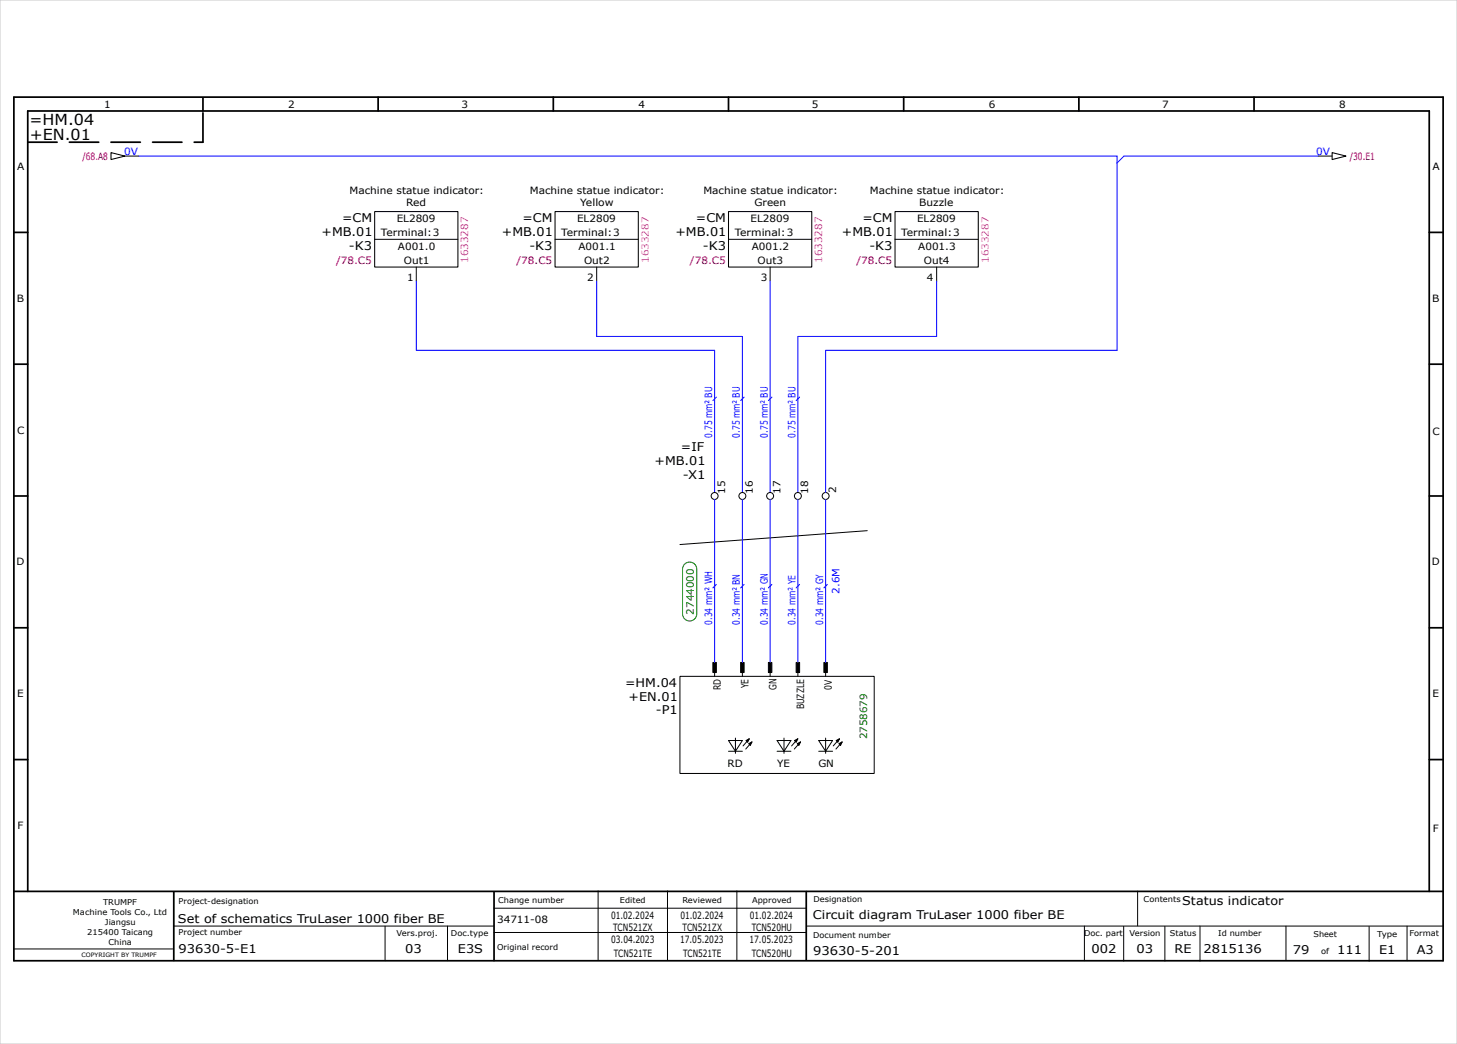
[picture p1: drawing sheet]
<svg xmlns="http://www.w3.org/2000/svg" width="420mm" height="301mm" viewBox="0 0 420 301" stroke-linecap="round" stroke-linejoin="round" font-family="sans-serif">
<g fill="none" stroke="#000" stroke-width=".5">
<path d="M4 28h412v249h-412zM58.5 28.2v3.8M109 28v4M159.5 28v4M210 28v4M260.5 28v4M311 28v4M361.5 28v4M4 67h4M412 67h4M4 105h4M412 105h4"/>
<path d="M4 143h4M412 143h4M4 181h4M412 181h4M4 219h4M412 219h4M4 257h412M8 257v-225h404v225M50.1 257.1v19.8M142.4 257.2v19.8M232.4 257.1v19.7"/>
</g>
<g fill="none" stroke="#000" stroke-width=".29">
<path d="M36 45h4M380 45h4M108 69h24M120 77v4M160 69h24M172 77v4M210 69h24M222 77v4M258 69h24M270 77v4M250 153l-54 4M196 195h56v28h-56z"/>
<path d="M206 193v2M214 193v2M222 193v2M230 193v2M238 193v2M210 213.5h4l-2 3.1zM210 216.6h4M212 212.8v4.4M216 213l-1.8 2.1M216.8 213.9l-1.8 2.1M224 213.5h4l-2 3.1zM224 216.6h4"/>
<path d="M226 212.8v4.4M230 213l-1.8 2.1M230.8 213.9l-1.8 2.1M236 213.5h4l-2 3.1zM236 216.6h4M238 212.8v4.4M242 213l-1.8 2.1M242.8 213.9l-1.8 2.1M172.4 256.9v20M192.4 256.9v20M212.4 256.9v20M327.9 256.9v10"/>
<path d="M4.1 273.6h45.7M50.1 267h92.2M111 267v10M129 267v10M142.4 261.9h90M142.4 268.9h90M232.5 267h183.5M312.6 267v10M323.9 267.1v10M335.8 267.1v10M345.9 267v10.1M370.7 267v9.8"/>
<path d="M394.7 267.1v10M405.6 267v10"/>
<circle cx="206" cy="143" r="1"/>
<circle cx="214" cy="143" r="1"/>
<circle cx="222" cy="143" r="1"/>
<circle cx="230" cy="143" r="1"/>
<circle cx="238" cy="143" r="1"/>
</g>
<path d="M8 41h50.5M58.5 41v-8.8" fill="none" stroke="#000" stroke-width=".5" stroke-dasharray="8.5 3.5"/>
<path d="M0 0h420v301h-420z" fill="none" stroke="#c9c9c9" stroke-width=".29"/>
<g fill="#000" stroke="#000" stroke-width=".29">
<path d="M215 213.5l1-.5-.5 1zM215.8 214.4l1-.5-.5 1zM229 213.5l1-.5-.5 1zM229.8 214.4l1-.5-.5 1zM241 213.5l1-.5-.5 1zM241.8 214.4l1-.5-.5 1z"/>
<path d="M205.5 191h1v2.9h-1z" fill-rule="evenodd"/>
<path d="M213.5 191h1v2.9h-1z" fill-rule="evenodd"/>
<path d="M221.5 191h1v2.9h-1z" fill-rule="evenodd"/>
<path d="M229.5 191h1v2.9h-1z" fill-rule="evenodd"/>
<path d="M237.5 191h1v2.9h-1z" fill-rule="evenodd"/>
</g>
<path d="M32 44l4 1-4 1zM384 44l4 1-4 1zM108 61h24v16h-24zM160 61h24v16h-24zM210 61h24v16h-24zM258 61h24v16h-24z" fill="none" stroke="#000" stroke-width=".3"/>
<path d="M40 45h282v56h-84v41M380 45h-56l-2 2M120 81v20h86v41M172 81v16h42v45M222 81v61M270 81v16h-40v45M206 144v47M214 144v47M222 144v47M230 144v47M238 144v47" fill="none" stroke="#00f" stroke-width=".29"/>
<path d="M197.4 162.7a2.05 2.05 0 0 1 2.2-.5 2.05 2.05 0 0 1 1.3 1.9v12.9a2.05 2.05 0 0 1-2.1 2 2.05 2.05 0 0 1-2-2v-12.9z" fill-rule="evenodd" fill="#fff" stroke="#008000" stroke-width=".29"/>
<path d="M206.5 114.5l-1 1M214.5 114.5l-1 1M222.5 114.5l-1 1M230.5 114.5l-1 1M206.5 168.5l-1 1M214.5 168.5l-1 1M222.5 168.5l-1 1M230.5 168.5l-1 1M238.5 168.5l-1 1" fill="none" stroke="#00f" stroke-width=".3"/>
<g font-size="4.4">
<text x="8.5" y="36">=HM.04</text>
<text x="8.6" y="40.5">+EN.01</text>
</g>
<g font-size="3.5">
<text x="98.6" y="64">=CM</text>
<text x="150.6" y="64">=CM</text>
<text x="200.6" y="64">=CM</text>
<text x="248.6" y="64">=CM</text>
<text x="92.7" y="68">+MB.01</text>
<text x="100.6" y="72">-K3</text>
<text x="144.7" y="68">+MB.01</text>
<text x="152.6" y="72">-K3</text>
<text x="194.7" y="68">+MB.01</text>
<text x="202.6" y="72">-K3</text>
<text x="242.7" y="68">+MB.01</text>
<text x="250.6" y="72">-K3</text>
<text x="196.3" y="130">=IF</text>
<text x="188.7" y="134">+MB.01</text>
<text x="196.8" y="138">-X1</text>
<text x="180.2" y="198">=HM.04</text>
<text x="181.2" y="202">+EN.01</text>
<text x="189.1" y="206">-P1</text>
<text x="340.8" y="261">Status indicator</text>
<text x="51.3" y="266">Set of schematics TruLaser 1000 fiber BE</text>
<text x="234.3" y="265">Circuit diagram TruLaser 1000 fiber BE</text>
<text x="51.5" y="274.7">93630-5-E1</text>
<text x="116.8" y="274.9">03</text>
<text x="132" y="274.9">E3S</text>
<text x="234.4" y="275.3">93630-5-201</text>
<text x="314.6" y="274.8">002</text>
<text x="327.6" y="274.9">03</text>
<text x="338.6" y="274.8">RE</text>
<text x="346.9" y="274.7">2815136</text>
<text x="372.7" y="275">79</text>
<text x="385.4" y="275">111</text>
<text x="397.6" y="275">E1</text>
<text x="408.4" y="275">A3</text>
</g>
<g font-size="2.9">
<text x="30" y="31">1</text>
<text x="83" y="31">2</text>
<text x="133.1" y="31">3</text>
<text x="184.1" y="31">4</text>
<text x="234.1" y="31">5</text>
<text x="285" y="31">6</text>
<text x="335" y="31">7</text>
<text x="386" y="31">8</text>
<text x="5" y="49">A</text>
<text x="413" y="49">A</text>
<text x="100.8" y="55.9">Machine statue indicator:</text>
<text x="117" y="59.5">Red</text>
<text x="152.7" y="55.9">Machine statue indicator:</text>
<text x="167.2" y="59.5">Yellow</text>
<text x="202.7" y="55.9">Machine statue indicator:</text>
<text x="217.5" y="59.5">Green</text>
<text x="250.7" y="55.9">Machine statue indicator:</text>
<text x="264.9" y="59.5">Buzzle</text>
<text x="114.4" y="64">EL2809</text>
<text x="166.3" y="64">EL2809</text>
<text x="216.4" y="64">EL2809</text>
<text x="264.4" y="64">EL2809</text>
<text x="109.8" y="68">Terminal:3</text>
<text x="114.7" y="72">A001.0</text>
<text x="161.8" y="68">Terminal:3</text>
<text x="166.7" y="72">A001.1</text>
<text x="211.8" y="68">Terminal:3</text>
<text x="216.7" y="72">A001.2</text>
<text x="259.8" y="68">Terminal:3</text>
<text x="264.7" y="72">A001.3</text>
<text x="116.4" y="76">Out1</text>
<text x="168.4" y="76">Out2</text>
<text x="218.4" y="76">Out3</text>
<text x="266.3" y="76">Out4</text>
<text x="117.4" y="81">1</text>
<text x="169.3" y="81">2</text>
<text x="219.3" y="81">3</text>
<text x="267.2" y="81">4</text>
<text x="4.8" y="87">B</text>
<text x="412.8" y="87">B</text>
<text x="5" y="125">C</text>
<text x="413" y="125.5">C</text>
<text x="209" y="142.4" transform="rotate(-90 209 142.4)">15</text>
<text x="217" y="142.4" transform="rotate(-90 217 142.4)">16</text>
<text x="225" y="142.4" transform="rotate(-90 225 142.4)">17</text>
<text x="233" y="142.4" transform="rotate(-90 233 142.4)">18</text>
<text x="241" y="142.2" transform="rotate(-90 241 142.2)">2</text>
<text x="4.8" y="163">D</text>
<text x="412.7" y="163">D</text>
<text x="5" y="201">E</text>
<text x="207.8" y="199" transform="rotate(-90 207.8 199)">RD</text>
<text x="215.8" y="198.5" transform="rotate(-90 215.8 198.5)">YE</text>
<text x="223.8" y="199" transform="rotate(-90 223.8 199)">GN</text>
<text x="239.8" y="198.8" transform="rotate(-90 239.8 198.8)">0V</text>
<text x="413" y="201">E</text>
<text x="231.8" y="204.5" transform="rotate(-90 231.8 204.5)">BUZZLE</text>
<text x="209.7" y="221">RD</text>
<text x="224" y="221">YE</text>
<text x="235.9" y="221">GN</text>
<text x="5.1" y="239">F</text>
<text x="413" y="240">F</text>
<text x="143.3" y="266">34711-08</text>
<text x="176.1" y="264.9">01.02.2024</text>
<text x="176.8" y="268.4">TCN521ZX</text>
<text x="196.1" y="264.9">01.02.2024</text>
<text x="196.8" y="268.4">TCN521ZX</text>
<text x="216.1" y="264.9">01.02.2024</text>
<text x="216.7" y="268.4">TCN520HU</text>
<text x="176.2" y="271.9">03.04.2023</text>
<text x="176.9" y="275.9">TCN521TE</text>
<text x="196" y="271.9">17.05.2023</text>
<text x="196.9" y="275.9">TCN521TE</text>
<text x="216" y="271.9">17.05.2023</text>
<text x="216.7" y="275.9">TCN520HU</text>
</g>
<g font-size="2.9" fill="#b60000">
<text x="23.8" y="46">/68.A8</text>
<text x="389.1" y="46">/30.E1</text>
<text x="96.9" y="76">/78.C5</text>
<text x="148.9" y="76">/78.C5</text>
<text x="198.9" y="76">/78.C5</text>
<text x="246.9" y="76">/78.C5</text>
</g>
<g font-size="2.9" fill="#00f">
<text x="35.8" y="44.6">0V</text>
<text x="379.4" y="44.6">0V</text>
<text x="205.3" y="126.2" transform="rotate(-90 205.3 126.2)">0.75 mm² BU</text>
<text x="213.3" y="126.2" transform="rotate(-90 213.3 126.2)">0.75 mm² BU</text>
<text x="221.3" y="126.2" transform="rotate(-90 221.3 126.2)">0.75 mm² BU</text>
<text x="229.3" y="126.2" transform="rotate(-90 229.3 126.2)">0.75 mm² BU</text>
<text x="242" y="171.2" transform="rotate(-90 242 171.2)">2.6M</text>
<text x="205.3" y="180.2" transform="rotate(-90 205.3 180.2)">0.34 mm² WH</text>
<text x="213.3" y="180.2" transform="rotate(-90 213.3 180.2)">0.34 mm² BN</text>
<text x="221.3" y="180.2" transform="rotate(-90 221.3 180.2)">0.34 mm² GN</text>
<text x="229.3" y="180.2" transform="rotate(-90 229.3 180.2)">0.34 mm² YE</text>
<text x="237.3" y="180.2" transform="rotate(-90 237.3 180.2)">0.34 mm² GY</text>
</g>
<g font-size="2.9" fill="#f0f">
<text x="135" y="75.8" transform="rotate(-90 135 75.8)">1633287</text>
<text x="187" y="75.8" transform="rotate(-90 187 75.8)">1633287</text>
<text x="237" y="75.8" transform="rotate(-90 237 75.8)">1633287</text>
<text x="285" y="75.8" transform="rotate(-90 285 75.8)">1633287</text>
</g>
<g font-size="2.9" fill="#008000">
<text x="200" y="177.2" transform="rotate(-90 200 177.2)">2744000</text>
<text x="250" y="213.2" transform="rotate(-90 250 213.2)">2758679</text>
</g>
<g font-size="2.3">
<text x="21" y="263.8">Machine Tools Co., Ltd</text>
<text x="29.7" y="260.8">TRUMPF</text>
<text x="51.5" y="260.7">Project-designation</text>
<text x="143.6" y="260.4">Change number</text>
<text x="178.7" y="260.4">Edited</text>
<text x="196.7" y="260.4">Reviewed</text>
<text x="216.8" y="260.4">Approved</text>
<text x="234.5" y="260.2">Designation</text>
<text x="329.7" y="260.1">Contents</text>
<text x="25.2" y="269.6">215400 Taicang</text>
<text x="30.3" y="266.7">Jiangsu</text>
<text x="51.5" y="269.7">Project number</text>
<text x="114.3" y="269.9">Vers.proj.</text>
<text x="130" y="269.9">Doc.type</text>
<text x="312.5" y="269.8">Doc. part</text>
<text x="325.6" y="269.9">Version</text>
<text x="337.3" y="269.8">Status</text>
<text x="351.2" y="269.8">Id number</text>
<text x="406.4" y="270">Format</text>
<text x="31.3" y="272.5">China</text>
<text x="143.3" y="273.9">Original record</text>
<text x="234.4" y="270.3">Document number</text>
<text x="378.6" y="270">Sheet</text>
<text x="380.8" y="275">of</text>
<text x="397" y="270">Type</text>
</g>
<text font-size="1.7" x="23.5" y="275.8">COPYRIGHT BY TRUMPF</text>
</svg>
